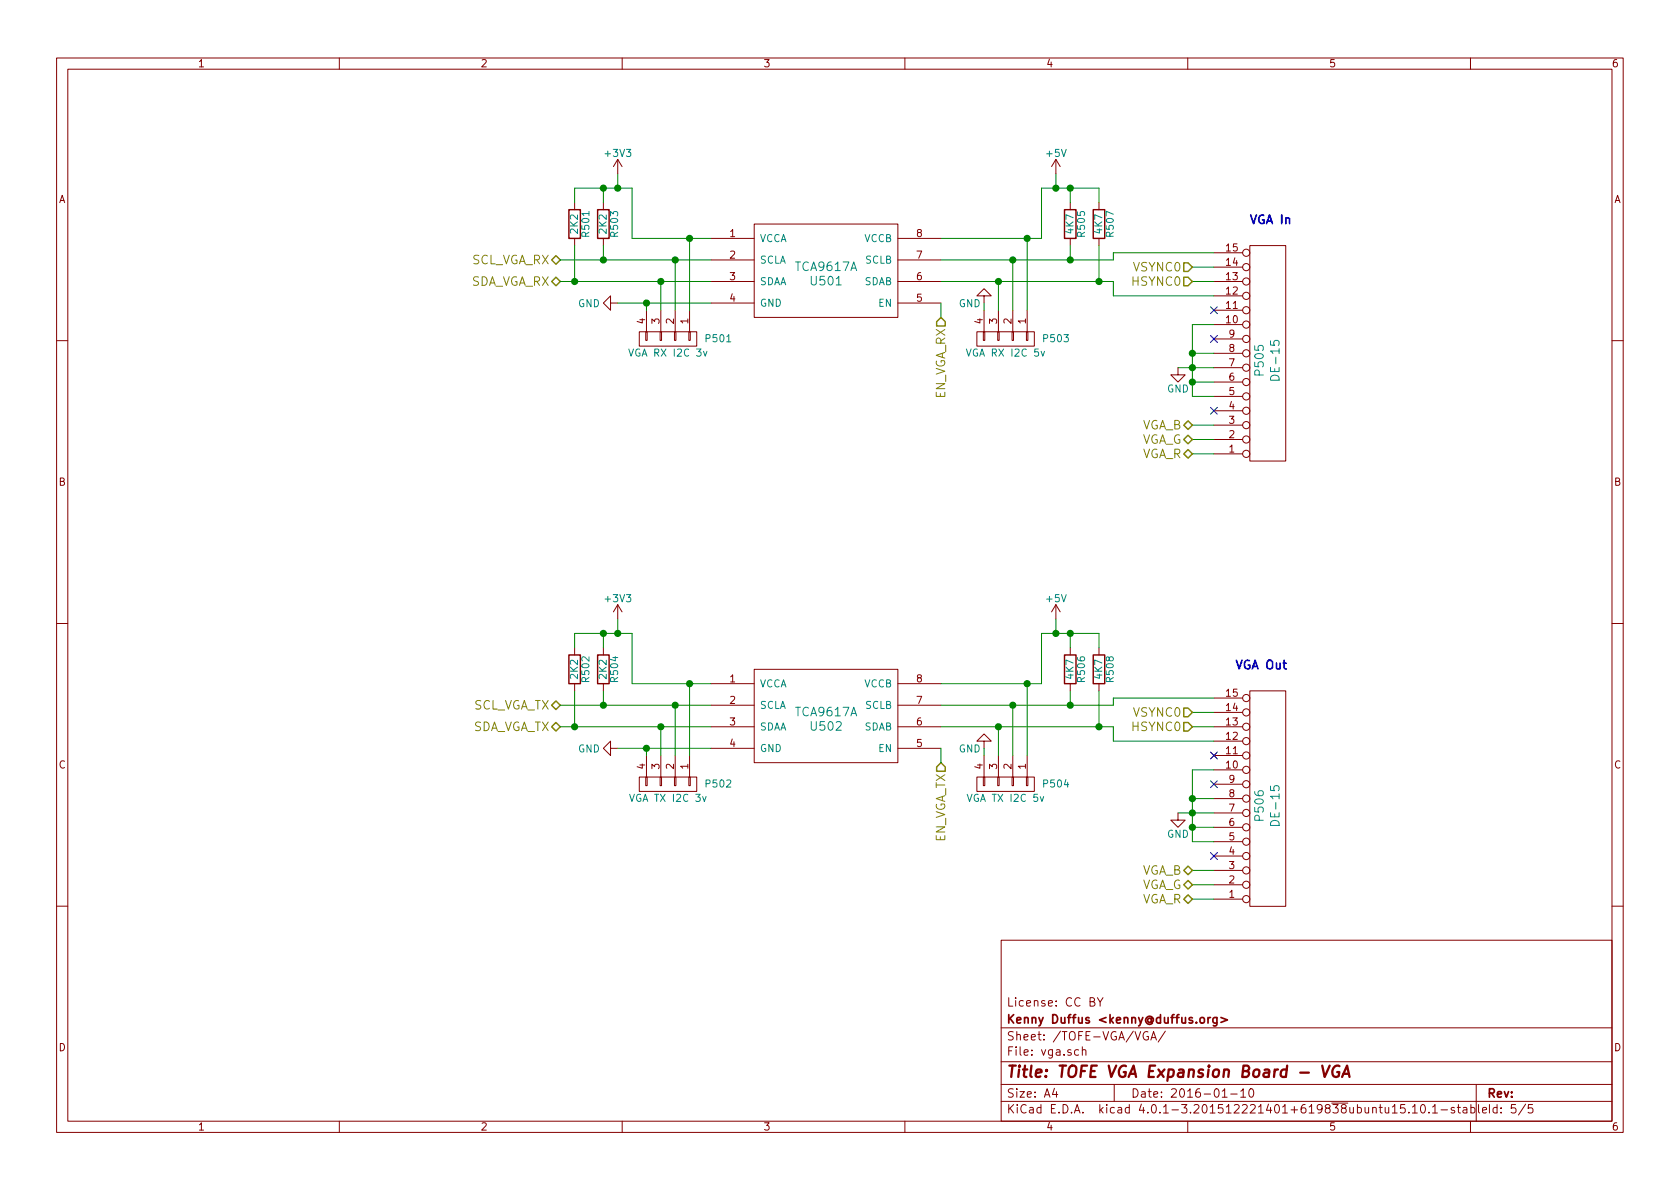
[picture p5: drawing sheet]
EESchema Schematic File Version 2
LIBS:power
LIBS:device
LIBS:transistors
LIBS:conn
LIBS:linear
LIBS:regul
LIBS:74xx
LIBS:cmos4000
LIBS:adc-dac
LIBS:memory
LIBS:xilinx
LIBS:TOFE
LIBS:EEPROM
LIBS:TOFE-VGA-cache
LIBS:analog-devices2
LIBS:vmodvga
LIBS:testpoint
LIBS:ad9984-power
LIBS:3-rca
EELAYER 25 0
EELAYER END
$Descr A4 11693 8268
encoding utf-8
Sheet 5 5
Title "TOFE VGA Expansion Board - VGA"
Date "2016-01-10"
Rev ""
Comp "Kenny Duffus <kenny@duffus.org>"
Comment1 "License: CC BY"
Comment2 ""
Comment3 ""
Comment4 ""
$EndDescr
Text HLabel 3900 4900 0    60   BiDi ~ 0
SCL_VGA_TX
Text HLabel 3900 5050 0    60   BiDi ~ 0
SDA_VGA_TX
$Comp
L TCA9617A U502
U 1 1
P 5750 5000
F 0 "U502" H 5750 4950 60  0000 C CNN
F 1 "TCA9617A" H 5750 5050 60  0000 C CNN
F 2 "Housings_SSOP:MSOP-8_3x3mm_Pitch0.65mm" H 6000 5100 60  0001 C CNN
F 3 "" H 6000 5100 60  0000 C CNN
	1    5750 5000
	1    0    0    -1  
$EndComp
Wire Wire Line
	6550 4750 7250 4750
Wire Wire Line
	4400 4750 4950 4750
$Comp
L DE-15 P506
U 1 1
P 8800 5600
F 0 "P506" V 8770 5600 60  0000 C CNN
F 1 "DE-15" V 8880 5600 60  0000 C CNN
F 2 "DE-15:TE-1-1734530-1" H 8800 5600 60  0001 C CNN
F 3 "~" H 8800 5600 60  0000 C CNN
	1    8800 5600
	1    0    0    1   
$EndComp
NoConn ~ 8450 5250
NoConn ~ 8450 5950
NoConn ~ 8450 5450
Wire Wire Line
	8450 6050 8300 6050
Wire Wire Line
	8450 6150 8300 6150
Wire Wire Line
	8450 6250 8300 6250
Wire Wire Line
	8450 5550 8300 5550
Wire Wire Line
	8450 5650 8200 5650
Connection ~ 8300 5650
Wire Wire Line
	8300 5750 8450 5750
Wire Wire Line
	8300 5850 8450 5850
Wire Wire Line
	8300 4950 8450 4950
Wire Wire Line
	8300 5050 8450 5050
Wire Wire Line
	8450 5350 8300 5350
Wire Wire Line
	8450 4850 7750 4850
Wire Wire Line
	8450 5150 7750 5150
Wire Wire Line
	8300 5350 8300 5850
Connection ~ 8300 5750
Connection ~ 8300 5550
Wire Wire Line
	7750 4850 7750 4900
Wire Wire Line
	7750 5150 7750 5050
Text HLabel 8300 6050 0    60   BiDi ~ 0
VGA_B
Text HLabel 8300 6150 0    60   BiDi ~ 0
VGA_G
Text HLabel 8300 6250 0    60   BiDi ~ 0
VGA_R
$Comp
L GND #PWR041
U 1 1
P 8200 5650
F 0 "#PWR041" H 8200 5400 50  0001 C CNN
F 1 "GND" H 8200 5500 50  0000 C CNN
F 2 "" H 8200 5650 60  0000 C CNN
F 3 "" H 8200 5650 60  0000 C CNN
	1    8200 5650
	-1   0    0    -1  
$EndComp
$Comp
L GND #PWR042
U 1 1
P 4300 5200
F 0 "#PWR042" H 4300 4950 50  0001 C CNN
F 1 "GND" V 4300 5000 50  0000 C CNN
F 2 "" H 4300 5200 60  0000 C CNN
F 3 "" H 4300 5200 60  0000 C CNN
	1    4300 5200
	0    1    -1   0   
$EndComp
Text Notes 8600 4650 0    60   ~ 12
VGA Out
Text HLabel 8300 5050 0    60   Input ~ 0
HSYNC0
Text HLabel 8300 4950 0    60   Input ~ 0
VSYNC0
$Comp
L R R508
U 1 1
P 7650 4650
F 0 "R508" V 7730 4650 50  0000 C CNN
F 1 "4K7" V 7650 4650 50  0000 C CNN
F 2 "Resistors_SMD:R_0805_HandSoldering" V 7580 4650 30  0001 C CNN
F 3 "" H 7650 4650 30  0000 C CNN
	1    7650 4650
	1    0    0    -1  
$EndComp
$Comp
L R R506
U 1 1
P 7450 4650
F 0 "R506" V 7530 4650 50  0000 C CNN
F 1 "4K7" V 7450 4650 50  0000 C CNN
F 2 "Resistors_SMD:R_0805_HandSoldering" V 7380 4650 30  0001 C CNN
F 3 "" H 7450 4650 30  0000 C CNN
	1    7450 4650
	1    0    0    -1  
$EndComp
$Comp
L R R504
U 1 1
P 4200 4650
F 0 "R504" V 4280 4650 50  0000 C CNN
F 1 "2K2" V 4200 4650 50  0000 C CNN
F 2 "Resistors_SMD:R_0805_HandSoldering" V 4130 4650 30  0001 C CNN
F 3 "" H 4200 4650 30  0000 C CNN
	1    4200 4650
	1    0    0    -1  
$EndComp
$Comp
L R R502
U 1 1
P 4000 4650
F 0 "R502" V 4080 4650 50  0000 C CNN
F 1 "2K2" V 4000 4650 50  0000 C CNN
F 2 "Resistors_SMD:R_0805_HandSoldering" V 3930 4650 30  0001 C CNN
F 3 "" H 4000 4650 30  0000 C CNN
	1    4000 4650
	1    0    0    -1  
$EndComp
Wire Wire Line
	4200 4500 4200 4400
Wire Wire Line
	4300 4400 4300 4300
Wire Wire Line
	4400 4750 4400 4400
Connection ~ 4300 4400
Wire Wire Line
	4000 4500 4000 4400
Connection ~ 4200 4400
Wire Wire Line
	4200 4800 4200 4900
Connection ~ 4200 4900
Wire Wire Line
	4000 4800 4000 5050
Connection ~ 4000 5050
Wire Wire Line
	7750 4900 6550 4900
Wire Wire Line
	7750 5050 6550 5050
Wire Wire Line
	7650 4800 7650 5050
Connection ~ 7650 5050
Wire Wire Line
	7450 4800 7450 4900
Connection ~ 7450 4900
Wire Wire Line
	7250 4750 7250 4400
Wire Wire Line
	7250 4400 7650 4400
Wire Wire Line
	7450 4400 7450 4500
Wire Wire Line
	7650 4400 7650 4500
Connection ~ 7450 4400
Wire Wire Line
	3900 5050 4950 5050
Wire Wire Line
	3900 4900 4950 4900
Wire Wire Line
	4000 4400 4400 4400
Wire Wire Line
	7350 4400 7350 4300
Connection ~ 7350 4400
Text HLabel 3900 1800 0    60   BiDi ~ 0
SCL_VGA_RX
Text HLabel 3900 1950 0    60   BiDi ~ 0
SDA_VGA_RX
$Comp
L TCA9617A U501
U 1 1
P 5750 1900
F 0 "U501" H 5750 1850 60  0000 C CNN
F 1 "TCA9617A" H 5750 1950 60  0000 C CNN
F 2 "Housings_SSOP:MSOP-8_3x3mm_Pitch0.65mm" H 6000 2000 60  0001 C CNN
F 3 "" H 6000 2000 60  0000 C CNN
	1    5750 1900
	1    0    0    -1  
$EndComp
Wire Wire Line
	6550 1650 7250 1650
Wire Wire Line
	4400 1650 4950 1650
$Comp
L DE-15 P505
U 1 1
P 8800 2500
F 0 "P505" V 8770 2500 60  0000 C CNN
F 1 "DE-15" V 8880 2500 60  0000 C CNN
F 2 "DE-15:TE-1-1734530-1" H 8800 2500 60  0001 C CNN
F 3 "~" H 8800 2500 60  0000 C CNN
	1    8800 2500
	1    0    0    1   
$EndComp
NoConn ~ 8450 2150
NoConn ~ 8450 2850
NoConn ~ 8450 2350
Wire Wire Line
	8450 2950 8300 2950
Wire Wire Line
	8450 3050 8300 3050
Wire Wire Line
	8450 3150 8300 3150
Wire Wire Line
	8450 2450 8300 2450
Wire Wire Line
	8450 2550 8200 2550
Connection ~ 8300 2550
Wire Wire Line
	8300 2650 8450 2650
Wire Wire Line
	8300 2750 8450 2750
Wire Wire Line
	8300 1850 8450 1850
Wire Wire Line
	8300 1950 8450 1950
Wire Wire Line
	8450 2250 8300 2250
Wire Wire Line
	8450 1750 7750 1750
Wire Wire Line
	8450 2050 7750 2050
Wire Wire Line
	8300 2250 8300 2750
Connection ~ 8300 2650
Connection ~ 8300 2450
Wire Wire Line
	7750 1750 7750 1800
Wire Wire Line
	7750 2050 7750 1950
Text HLabel 8300 2950 0    60   BiDi ~ 0
VGA_B
Text HLabel 8300 3050 0    60   BiDi ~ 0
VGA_G
Text HLabel 8300 3150 0    60   BiDi ~ 0
VGA_R
$Comp
L GND #PWR043
U 1 1
P 8200 2550
F 0 "#PWR043" H 8200 2300 50  0001 C CNN
F 1 "GND" H 8200 2400 50  0000 C CNN
F 2 "" H 8200 2550 60  0000 C CNN
F 3 "" H 8200 2550 60  0000 C CNN
	1    8200 2550
	-1   0    0    -1  
$EndComp
$Comp
L GND #PWR044
U 1 1
P 4300 2100
F 0 "#PWR044" H 4300 1850 50  0001 C CNN
F 1 "GND" V 4300 1900 50  0000 C CNN
F 2 "" H 4300 2100 60  0000 C CNN
F 3 "" H 4300 2100 60  0000 C CNN
	1    4300 2100
	0    1    -1   0   
$EndComp
Text Notes 8700 1550 0    60   ~ 12
VGA In
Text HLabel 8300 1950 0    60   Input ~ 0
HSYNC0
Text HLabel 8300 1850 0    60   Input ~ 0
VSYNC0
$Comp
L R R507
U 1 1
P 7650 1550
F 0 "R507" V 7730 1550 50  0000 C CNN
F 1 "4K7" V 7650 1550 50  0000 C CNN
F 2 "Resistors_SMD:R_0805_HandSoldering" V 7580 1550 30  0001 C CNN
F 3 "" H 7650 1550 30  0000 C CNN
	1    7650 1550
	1    0    0    -1  
$EndComp
$Comp
L R R505
U 1 1
P 7450 1550
F 0 "R505" V 7530 1550 50  0000 C CNN
F 1 "4K7" V 7450 1550 50  0000 C CNN
F 2 "Resistors_SMD:R_0805_HandSoldering" V 7380 1550 30  0001 C CNN
F 3 "" H 7450 1550 30  0000 C CNN
	1    7450 1550
	1    0    0    -1  
$EndComp
$Comp
L R R503
U 1 1
P 4200 1550
F 0 "R503" V 4280 1550 50  0000 C CNN
F 1 "2K2" V 4200 1550 50  0000 C CNN
F 2 "Resistors_SMD:R_0805_HandSoldering" V 4130 1550 30  0001 C CNN
F 3 "" H 4200 1550 30  0000 C CNN
	1    4200 1550
	1    0    0    -1  
$EndComp
$Comp
L R R501
U 1 1
P 4000 1550
F 0 "R501" V 4080 1550 50  0000 C CNN
F 1 "2K2" V 4000 1550 50  0000 C CNN
F 2 "Resistors_SMD:R_0805_HandSoldering" V 3930 1550 30  0001 C CNN
F 3 "" H 4000 1550 30  0000 C CNN
	1    4000 1550
	1    0    0    -1  
$EndComp
Wire Wire Line
	4200 1400 4200 1300
Wire Wire Line
	4300 1300 4300 1200
Wire Wire Line
	4400 1650 4400 1300
Connection ~ 4300 1300
Wire Wire Line
	4000 1400 4000 1300
Connection ~ 4200 1300
Wire Wire Line
	4200 1700 4200 1800
Connection ~ 4200 1800
Wire Wire Line
	4000 1700 4000 1950
Connection ~ 4000 1950
Wire Wire Line
	7750 1800 6550 1800
Wire Wire Line
	7750 1950 6550 1950
Wire Wire Line
	7650 1700 7650 1950
Connection ~ 7650 1950
Wire Wire Line
	7450 1700 7450 1800
Connection ~ 7450 1800
Wire Wire Line
	7250 1650 7250 1300
Wire Wire Line
	7250 1300 7650 1300
Wire Wire Line
	7450 1300 7450 1400
Wire Wire Line
	7650 1300 7650 1400
Connection ~ 7450 1300
Wire Wire Line
	3900 1950 4950 1950
Wire Wire Line
	3900 1800 4950 1800
Wire Wire Line
	4000 1300 4400 1300
Wire Wire Line
	7350 1300 7350 1200
Connection ~ 7350 1300
$Comp
L +3V3 #PWR045
U 1 1
P 4300 4300
F 0 "#PWR045" H 4300 4150 50  0001 C CNN
F 1 "+3V3" H 4300 4440 50  0000 C CNN
F 2 "" H 4300 4300 60  0000 C CNN
F 3 "" H 4300 4300 60  0000 C CNN
	1    4300 4300
	1    0    0    -1  
$EndComp
$Comp
L +3V3 #PWR046
U 1 1
P 4300 1200
F 0 "#PWR046" H 4300 1050 50  0001 C CNN
F 1 "+3V3" H 4300 1340 50  0000 C CNN
F 2 "" H 4300 1200 60  0000 C CNN
F 3 "" H 4300 1200 60  0000 C CNN
	1    4300 1200
	1    0    0    -1  
$EndComp
$Comp
L +5V #PWR047
U 1 1
P 7350 1200
F 0 "#PWR047" H 7350 1050 50  0001 C CNN
F 1 "+5V" H 7350 1340 50  0000 C CNN
F 2 "" H 7350 1200 60  0000 C CNN
F 3 "" H 7350 1200 60  0000 C CNN
	1    7350 1200
	1    0    0    -1  
$EndComp
$Comp
L +5V #PWR048
U 1 1
P 7350 4300
F 0 "#PWR048" H 7350 4150 50  0001 C CNN
F 1 "+5V" H 7350 4440 50  0000 C CNN
F 2 "" H 7350 4300 60  0000 C CNN
F 3 "" H 7350 4300 60  0000 C CNN
	1    7350 4300
	1    0    0    -1  
$EndComp
$Comp
L CONN_01X04 P501
U 1 1
P 4650 2350
F 0 "P501" V 4650 2700 50  0000 C CNN
F 1 "VGA RX I2C 3v" V 4750 2350 50  0000 C CNN
F 2 "CON-SMD-2.54:HARWIN-M20-87-4x1" H 4650 2350 50  0001 C CNN
F 3 "" H 4650 2350 50  0000 C CNN
	1    4650 2350
	0    1    1    0   
$EndComp
Wire Wire Line
	4950 2100 4300 2100
Wire Wire Line
	4800 2150 4800 1650
Connection ~ 4800 1650
Wire Wire Line
	4700 2150 4700 1800
Connection ~ 4700 1800
Wire Wire Line
	4600 2150 4600 1950
Connection ~ 4600 1950
Wire Wire Line
	4500 2150 4500 2100
Connection ~ 4500 2100
$Comp
L CONN_01X04 P502
U 1 1
P 4650 5450
F 0 "P502" V 4650 5800 50  0000 C CNN
F 1 "VGA TX I2C 3v" V 4750 5450 50  0000 C CNN
F 2 "CON-SMD-2.54:HARWIN-M20-87-4x1" H 4650 5450 50  0001 C CNN
F 3 "" H 4650 5450 50  0000 C CNN
	1    4650 5450
	0    1    1    0   
$EndComp
Wire Wire Line
	4950 5200 4300 5200
Wire Wire Line
	4800 5250 4800 4750
Connection ~ 4800 4750
Wire Wire Line
	4700 5250 4700 4900
Connection ~ 4700 4900
Wire Wire Line
	4600 5250 4600 5050
Connection ~ 4600 5050
Wire Wire Line
	4500 5250 4500 5200
Connection ~ 4500 5200
$Comp
L CONN_01X04 P503
U 1 1
P 7000 2350
F 0 "P503" V 7000 2700 50  0000 C CNN
F 1 "VGA RX I2C 5v" V 7100 2350 50  0000 C CNN
F 2 "CON-SMD-2.54:HARWIN-M20-87-4x1" H 7000 2350 50  0001 C CNN
F 3 "" H 7000 2350 50  0000 C CNN
	1    7000 2350
	0    1    1    0   
$EndComp
$Comp
L GND #PWR049
U 1 1
P 6850 2100
F 0 "#PWR049" H 6850 1850 50  0001 C CNN
F 1 "GND" H 6950 2100 50  0000 C CNN
F 2 "" H 6850 2100 50  0000 C CNN
F 3 "" H 6850 2100 50  0000 C CNN
	1    6850 2100
	-1   0    0    1   
$EndComp
Wire Wire Line
	7150 2150 7150 1650
Connection ~ 7150 1650
Wire Wire Line
	7050 2150 7050 1800
Connection ~ 7050 1800
Wire Wire Line
	6950 2150 6950 1950
Connection ~ 6950 1950
Wire Wire Line
	6850 2150 6850 2100
$Comp
L CONN_01X04 P504
U 1 1
P 7000 5450
F 0 "P504" V 7000 5800 50  0000 C CNN
F 1 "VGA TX I2C 5v" V 7100 5450 50  0000 C CNN
F 2 "CON-SMD-2.54:HARWIN-M20-87-4x1" H 7000 5450 50  0001 C CNN
F 3 "" H 7000 5450 50  0000 C CNN
	1    7000 5450
	0    1    1    0   
$EndComp
$Comp
L GND #PWR050
U 1 1
P 6850 5200
F 0 "#PWR050" H 6850 4950 50  0001 C CNN
F 1 "GND" H 6950 5200 50  0000 C CNN
F 2 "" H 6850 5200 50  0000 C CNN
F 3 "" H 6850 5200 50  0000 C CNN
	1    6850 5200
	-1   0    0    1   
$EndComp
Wire Wire Line
	7150 4750 7150 5250
Wire Wire Line
	7050 4900 7050 5250
Wire Wire Line
	6950 5250 6950 5050
Wire Wire Line
	6850 5250 6850 5200
Connection ~ 7150 4750
Connection ~ 7050 4900
Connection ~ 6950 5050
Text HLabel 6550 2200 3    60   Input ~ 0
EN_VGA_RX
Wire Wire Line
	6550 2100 6550 2200
Text HLabel 6550 5300 3    60   Input ~ 0
EN_VGA_TX
Wire Wire Line
	6550 5300 6550 5200
$EndSCHEMATC
